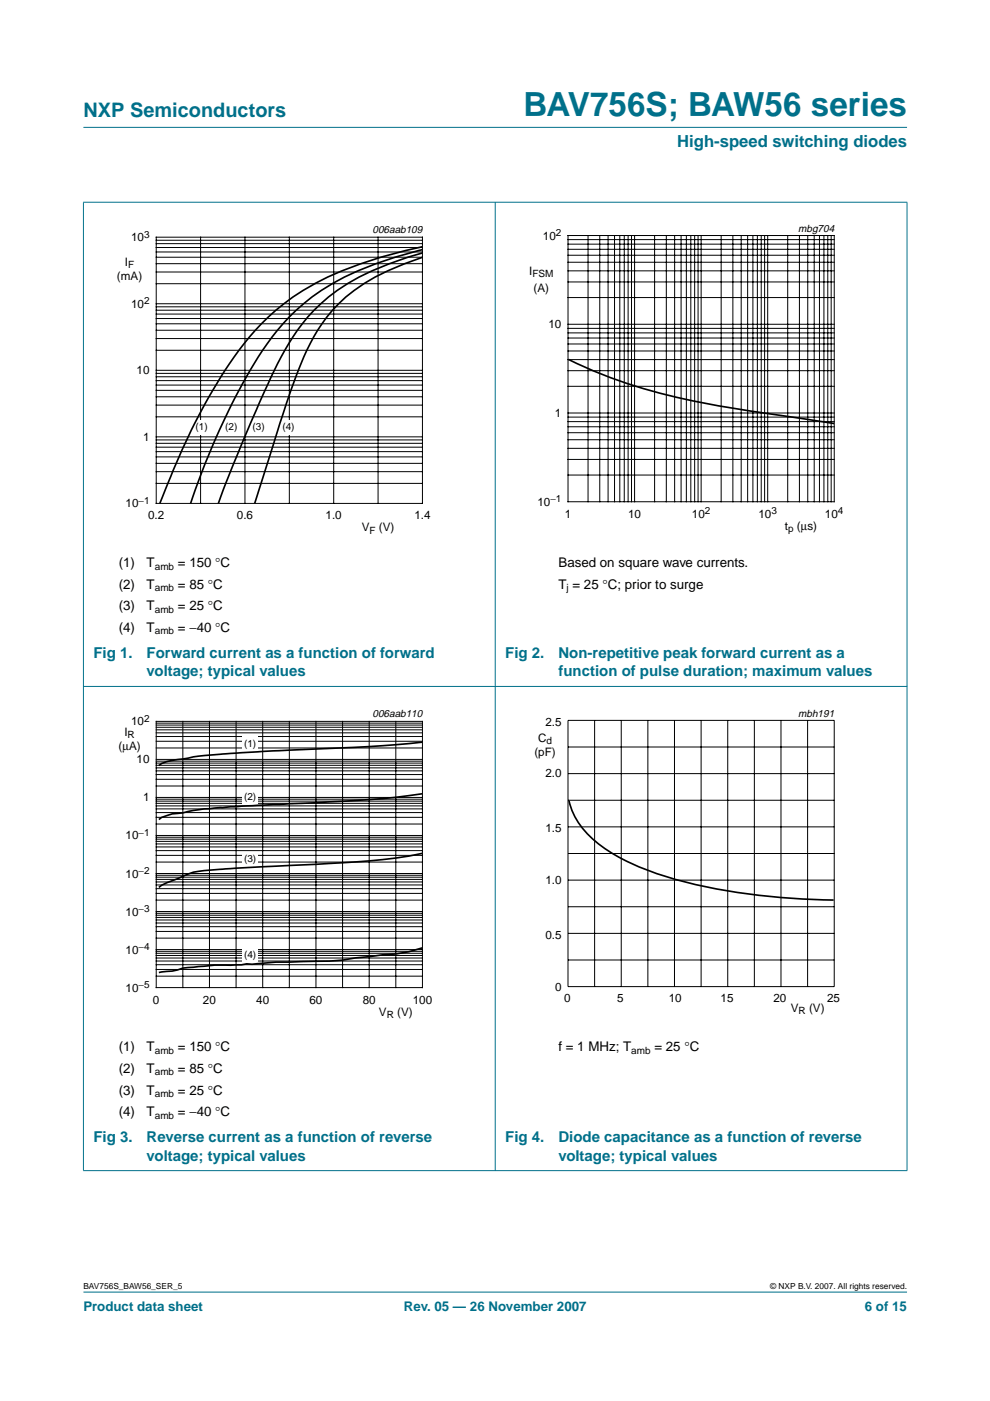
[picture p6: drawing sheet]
<svg xmlns="http://www.w3.org/2000/svg" width="210mm" height="297mm" viewBox="0 0 210 297" stroke-linecap="round" stroke-linejoin="round" font-family="sans-serif">
<g fill="#00708a" stroke="#00708a" stroke-width=".21">
<path d="M17.7 273.9h174.6z"/>
<path d="M17.7 27h174.6z"/>
<path d="M17.7 42.9v205.3z"/>
<path d="M105 42.8v205.4z"/>
<path d="M192.3 42.9v205.3z"/>
<path d="M17.6 42.9h174.8z"/>
<path d="M17.6 145.5h174.8z"/>
<path d="M17.6 248.2h174.8z"/>
</g>
<path d="M20.4 47.5h81.9v66.3h-81.9z" fill="none" stroke="#fff" stroke-width=".21"/>
<g fill="none" stroke="#000" stroke-width=".21">
<path d="M33.1 50.3h56.5v56.4h-56.5zM33.1 57.7h56.5M33.1 55.9h56.5M33.1 54.5h56.5M33.1 53.4h56.5M33.1 52.5h56.5M33.1 51.7h56.5M33.1 50.9h56.5M42.5 50.3v56.4M51.9 50.3v56.4M61.3 50.3v56.4M70.8 50.3v56.4"/>
<path d="M80.2 50.3v56.4M33.1 79.9h56.5M33.1 79.2h56.5M33.1 78.5h56.5M33.1 74.3h56.5M33.1 71.8h56.5M33.1 70h56.5M33.1 68.6h56.5M33.1 67.5h56.5M33.1 66.6h56.5M33.1 65.8h56.5M33.1 65.1h56.5"/>
<path d="M33.1 64.4h56.5M33.1 60.2h56.5M33.1 98.2h56.5M33.1 96.9h56.5M33.1 95.8h56.5M33.1 94.8h56.5M33.1 94h56.5M33.1 93.3h56.5M33.1 92.6h56.5M33.1 88.4h56.5M33.1 85.9h56.5M33.1 84.1h56.5"/>
<path d="M33.1 82.8h56.5M33.1 81.6h56.5M33.1 80.7h56.5M33.1 102.5h56.5M33.1 100h56.5"/>
</g>
<g fill="#fff">
<path d="M41.1 89h3.3v3.2h-3.3z"/>
<path d="M47.4 89.1h3.3v3.1h-3.3z"/>
<path d="M53.2 89.1h3.3v3.1h-3.3z"/>
<path d="M59.5 89.1h3.3v3.1h-3.3z"/>
</g>
<path d="M89.6 54.6a51.6 51.6 0 0 0-14.5 7 35.6 35.6 0 0 0-11.8 16.9 595.5 595.5 0 0 0-9.3 28.2M89.6 53.6a55.2 55.2 0 0 0-20 9.4 41.6 41.6 0 0 0-10.7 14.1 357.8 357.8 0 0 0-12.6 29.6M89.6 52.9a67.4 67.4 0 0 0-21.5 8.7 49.8 49.8 0 0 0-15.9 18.3 157.1 157.1 0 0 0-11.8 26.8M89.6 52.3a77.8 77.8 0 0 0-25.3 9.3 55.3 55.3 0 0 0-18.3 19.7 155.1 155.1 0 0 0-12.1 25.4M120.5 76.2a119.2 119.2 0 0 0 35.3 10.4l21.1 3.2" fill="none" stroke="#000" stroke-width=".35"/>
<path d="M107.7 47.1h81.9v66.3h-81.9zM20.4 150.1h81.9v66.3h-81.9z" fill="none" stroke="#fff" stroke-width=".21"/>
<g fill="none" stroke="#000" stroke-width=".21">
<path d="M120.4 49.9h56.5v56.5h-56.5zM120.4 59.8h56.5M120.4 57.4h56.5M120.4 55.6h56.5M120.4 54.1h56.5M120.4 52.9h56.5M120.4 51.8h56.5M120.4 50.8h56.5M124.7 49.9v56.5M127.2 49.9v56.5M128.9 49.9v56.5M130.3 49.9v56.5"/>
<path d="M131.4 49.9v56.5M132.4 49.9v56.5M133.2 49.9v56.5M133.9 49.9v56.5M134.5 49.9v56.5M138.8 49.9v56.5M141.3 49.9v56.5M143 49.9v56.5M144.4 49.9v56.5M145.5 49.9v56.5M146.5 49.9v56.5M147.3 49.9v56.5"/>
<path d="M148 49.9v56.5M148.7 49.9v56.5M152.9 49.9v56.5M155.4 49.9v56.5M157.1 49.9v56.5M158.5 49.9v56.5M159.6 49.9v56.5M160.6 49.9v56.5M161.4 49.9v56.5M162.1 49.9v56.5M162.8 49.9v56.5M167 49.9v56.5"/>
<path d="M169.5 49.9v56.5M171.3 49.9v56.5M172.6 49.9v56.5M173.7 49.9v56.5M174.7 49.9v56.5M175.5 49.9v56.5M176.2 49.9v56.5M120.4 78.6h56.5M120.4 76.2h56.5M120.4 74.4h56.5M120.4 72.9h56.5M120.4 71.7h56.5"/>
<path d="M120.4 70.6h56.5M120.4 69.6h56.5M120.4 68.8h56.5M120.4 63.1h56.5M120.4 97.4h56.5M120.4 95.1h56.5M120.4 93.2h56.5M120.4 91.7h56.5M120.4 90.5h56.5M120.4 89.4h56.5M120.4 88.4h56.5M120.4 87.6h56.5"/>
<path d="M120.4 81.9h56.5M120.4 100.7h56.5M33.1 152.9h56.5v56.5h-56.5zM33.1 158.6h56.5M33.1 157.2h56.5M33.1 156.2h56.5M33.1 155.4h56.5M33.1 154.7h56.5M33.1 154.2h56.5M33.1 153.7h56.5M33.1 153.3h56.5M38.8 152.9v56.5"/>
<path d="M44.4 152.9v56.5M50.1 152.9v56.5M55.7 152.9v56.5M61.3 152.9v56.5M67 152.9v56.5M72.6 152.9v56.5M78.3 152.9v56.5M83.9 152.9v56.5M33.1 179.6h56.5M33.1 178.9h56.5M33.1 178.4h56.5M33.1 177.9h56.5"/>
<path d="M33.1 177.5h56.5M33.1 177.1h56.5M33.1 174.7h56.5M33.1 173.3h56.5M33.1 172.3h56.5M33.1 171.5h56.5M33.1 170.9h56.5M33.1 170.3h56.5M33.1 169.9h56.5M33.1 169.4h56.5M33.1 169.1h56.5M33.1 166.6h56.5"/>
<path d="M33.1 165.2h56.5M33.1 164.2h56.5M33.1 163.4h56.5M33.1 162.8h56.5M33.1 162.3h56.5M33.1 161.8h56.5M33.1 161.4h56.5M33.1 161h56.5M33.1 198.9h56.5M33.1 197.5h56.5M33.1 196.5h56.5M33.1 195.7h56.5"/>
<path d="M33.1 195.1h56.5M33.1 194.5h56.5M33.1 194h56.5M33.1 193.6h56.5M33.1 193.3h56.5M33.1 190.8h56.5M33.1 189.4h56.5M33.1 188.4h56.5M33.1 187.6h56.5M33.1 187h56.5M33.1 186.5h56.5M33.1 186h56.5"/>
<path d="M33.1 185.6h56.5M33.1 185.2h56.5M33.1 182.8h56.5M33.1 181.4h56.5M33.1 180.3h56.5M33.1 207h56.5M33.1 205.5h56.5M33.1 204.5h56.5M33.1 203.8h56.5M33.1 203.1h56.5M33.1 202.6h56.5M33.1 202.1h56.5"/>
<path d="M33.1 201.7h56.5M33.1 201.3h56.5"/>
</g>
<g fill="#fff">
<path d="M51.4 156.2h3.3v3.1h-3.3z"/>
<path d="M51.4 167.5h3.3v3.1h-3.3z"/>
<path d="M51.4 180.7h3.3v3.1h-3.3z"/>
<path d="M51.4 201h3.3v3.2h-3.3z"/>
</g>
<path d="M89.5 157.4a564.4 564.4 0 0 1-31.6 1.8l-1.1 .1a161.4 161.4 0 0 0-20.3 1.9l-2.2 .7-.6 .4M89.5 168.3a301.3 301.3 0 0 1-29.3 2.2l-2.3 .1a187 187 0 0 0-16.9 1.2l-2.2 .5a8.6 8.6 0 0 0-5.1 1.5M120.6 169.8a16.6 16.6 0 0 0 6.9 9.6 54.3 54.3 0 0 0 19.3 8 141.7 141.7 0 0 0 30 3.4M89.5 180.9a147.7 147.7 0 0 1-22.5 2.4l-2.8 .1a263.5 263.5 0 0 0-23.2 1.5l-5.6 2.3-1.7 1M89.5 201l-2.8 .8-2.8 .5-8.5 .8a53.3 53.3 0 0 1-11.2 .8l-5.7 .1-9.6 .7a34.7 34.7 0 0 0-6.8 .2l-3.3 .4a11.9 11.9 0 0 1-4.5 .8l-.6 .1" fill="none" stroke="#000" stroke-width=".35"/>
<g fill="none" stroke="#000" stroke-width=".21">
<path d="M120.4 152.7h56.5v56.5h-56.5zM120.4 158.4h56.5M126.1 152.7v56.5M131.7 152.7v56.5M137.4 152.7v56.5M143 152.7v56.5M148.7 152.7v56.5M154.3 152.7v56.5M159.9 152.7v56.5M165.6 152.7v56.5M171.2 152.7v56.5M120.4 169.7h56.5"/>
<path d="M120.4 175.3h56.5M120.4 164h56.5M120.4 186.6h56.5M120.4 192.2h56.5M120.4 197.9h56.5M120.4 181h56.5M120.4 203.5h56.5"/>
</g>
<path d="M107.7 149.9h81.9v66.3h-81.9z" fill="none" stroke="#fff" stroke-width=".21"/>
<text font-size="7.1" fill="#00708a" x="111" y="24.7">BAV756S; BAW56 series</text>
<text font-size="4.2" fill="#00708a" x="17.7" y="24.9">NXP Semiconductors</text>
<text font-size="3.5" fill="#00708a" x="143.6" y="31.1">High-speed switching diodes</text>
<g font-size="3.2" fill="#00708a">
<text x="19.8" y="139.5">Fig 1.</text>
<text x="31.1" y="143.4">voltage; typical values</text>
<text x="31.1" y="139.5">Forward current as a function of forward</text>
<text x="107.1" y="139.5">Fig 2.</text>
<text x="118.4" y="143.4">function of pulse duration; maximum values</text>
<text x="118.4" y="139.5">Non-repetitive peak forward current as a</text>
<text x="19.8" y="242.2">Fig 3.</text>
<text x="31.1" y="242.2">Reverse current as a function of reverse</text>
<text x="107.1" y="242.2">Fig 4.</text>
<text x="118.4" y="242.2">Diode capacitance as a function of reverse</text>
<text x="31.1" y="246.1">voltage; typical values</text>
<text x="118.4" y="246.1">voltage; typical values</text>
</g>
<g font-size="2.8">
<text x="25.2" y="120.3">(1)</text>
<text x="25.2" y="124.8">(2)</text>
<text x="31.1" y="120.3">T</text>
<text x="31.1" y="124.8">T</text>
<text x="37.7" y="120.3">= 150 °C</text>
<text x="37.7" y="124.8">= 85 °C</text>
<text x="118.4" y="120.3">Based on square wave currents.</text>
<text x="118.4" y="124.8">T = 25 °C; prior to surge</text>
<text x="25.2" y="129.4">(3)</text>
<text x="31.1" y="129.4">T</text>
<text x="37.7" y="129.4">= 25 °C</text>
<text x="25.2" y="134">(4)</text>
<text x="31.1" y="134">T</text>
<text x="37.7" y="134">= −40 °C</text>
<text x="25.2" y="222.9">(1)</text>
<text x="25.2" y="227.5">(2)</text>
<text x="31.1" y="222.9">T</text>
<text x="31.1" y="227.5">T</text>
<text x="37.7" y="222.9">= 150 °C</text>
<text x="37.7" y="227.5">= 85 °C</text>
<text x="118.4" y="222.9">f = 1 MHz; T</text>
<text x="138.8" y="222.9">= 25 °C</text>
<text x="25.2" y="232.1">(3)</text>
<text x="31.1" y="232.1">T</text>
<text x="37.7" y="232.1">= 25 °C</text>
<text x="25.2" y="236.7">(4)</text>
<text x="31.1" y="236.7">T</text>
<text x="37.7" y="236.7">= −40 °C</text>
</g>
<g font-size="2.8" fill="#00708a">
<text x="17.7" y="278">Product data sheet</text>
<text x="85.6" y="278">Rev. 05 — 26 November 2007</text>
<text x="183.4" y="278">6 of 15</text>
</g>
<g font-size="2.5">
<text x="27.8" y="51.1">10</text>
<text x="115.1" y="50.8">10</text>
<text x="24.8" y="59.3">(mA)</text>
<text x="26.5" y="56.3">I</text>
<text x="112.2" y="58.3">I</text>
<text x="27.8" y="65.2">10</text>
<text x="113.1" y="61.8">(A)</text>
<text x="116.3" y="69.6">10</text>
<text x="29" y="79.4">10</text>
<text x="117.7" y="88.4">1</text>
<text x="30.3" y="93.5">1</text>
<text x="26.6" y="107.6">10</text>
<text x="113.9" y="107.2">10</text>
<text x="31.4" y="110.1">0.2</text>
<text x="50.2" y="110.1">0.6</text>
<text x="69" y="110.1">1.0</text>
<text x="76.7" y="112.7">V</text>
<text x="80.3" y="112.7">(V)</text>
<text x="87.8" y="110.1">1.4</text>
<text x="119.7" y="109.8">1</text>
<text x="133.2" y="109.8">10</text>
<text x="146.7" y="109.8">10</text>
<text x="160.8" y="109.8">10</text>
<text x="166.4" y="112.3">t</text>
<text x="168.9" y="112.3">(µs)</text>
<text x="174.9" y="109.8">10</text>
<text x="26.4" y="156">I</text>
<text x="27.8" y="153.8">10</text>
<text x="115.7" y="153.8">2.5</text>
<text x="25.1" y="159">(µA)</text>
<text x="29" y="161.9">10</text>
<text x="113.3" y="160.3">(pF)</text>
<text x="114.1" y="157.3">C</text>
<text x="115.7" y="164.8">2.0</text>
<text x="30.3" y="169.9">1</text>
<text x="26.6" y="178">10</text>
<text x="115.7" y="176.4">1.5</text>
<text x="26.6" y="186">10</text>
<text x="115.7" y="187.4">1.0</text>
<text x="26.6" y="194.1">10</text>
<text x="26.6" y="202.2">10</text>
<text x="115.7" y="199">0.5</text>
<text x="26.6" y="210.2">10</text>
<text x="32.4" y="212.8">0</text>
<text x="43" y="212.8">20</text>
<text x="54.3" y="212.8">40</text>
<text x="65.6" y="212.8">60</text>
<text x="76.9" y="212.8">80</text>
<text x="80.3" y="215.3">V</text>
<text x="84.2" y="215.3">(V)</text>
<text x="87.5" y="212.8">100</text>
<text x="117.7" y="210">0</text>
<text x="119.6" y="212.5">0</text>
<text x="130.8" y="212.5">5</text>
<text x="141.8" y="212.5">10</text>
<text x="152.8" y="212.5">15</text>
<text x="164" y="212.5">20</text>
<text x="167.7" y="214.5">V</text>
<text x="171.5" y="214.5">(V)</text>
<text x="175.4" y="212.5">25</text>
</g>
<g font-size="2.2">
<text x="79" y="49.4">006aab109</text>
<text x="169.2" y="49.1">mbg704</text>
<text x="79" y="152.1">006aab110</text>
<text x="169.2" y="152">mbh191</text>
</g>
<g font-size="2.1">
<text x="30.5" y="50.4">3</text>
<text x="117.8" y="50">2</text>
<text x="27.2" y="56.8">F</text>
<text x="112.9" y="58.8">FSM</text>
<text x="30.5" y="64.5">2</text>
<text x="41.5" y="91.1">(1)</text>
<text x="47.8" y="91.2">(2)</text>
<text x="53.6" y="91.2">(3)</text>
<text x="59.9" y="91.2">(4)</text>
<text x="29.4" y="106.8">−1</text>
<text x="116.7" y="106.5">−1</text>
<text x="78.3" y="113.2">F</text>
<text x="149.4" y="109">2</text>
<text x="163.6" y="109">3</text>
<text x="167.1" y="112.8">p</text>
<text x="177.7" y="109">4</text>
<text x="32.8" y="120.8">amb</text>
<text x="32.8" y="125.4">amb</text>
<text x="120.1" y="125.4">j</text>
<text x="32.8" y="129.9">amb</text>
<text x="32.8" y="134.5">amb</text>
<text x="30.5" y="153.1">2</text>
<text x="27.1" y="156.4">R</text>
<text x="51.8" y="158.3">(1)</text>
<text x="115.9" y="157.8">d</text>
<text x="51.8" y="169.6">(2)</text>
<text x="29.4" y="177.2">−1</text>
<text x="29.4" y="185.3">−2</text>
<text x="51.8" y="182.8">(3)</text>
<text x="29.4" y="193.4">−3</text>
<text x="29.4" y="201.4">−4</text>
<text x="51.8" y="203.1">(4)</text>
<text x="29.4" y="209.5">−5</text>
<text x="82" y="215.8">R</text>
<text x="169.3" y="215">R</text>
<text x="32.8" y="223.4">amb</text>
<text x="133.9" y="223.4">amb</text>
<text x="32.8" y="228">amb</text>
<text x="32.8" y="232.6">amb</text>
<text x="32.8" y="237.2">amb</text>
</g>
<g font-size="1.8">
<text x="17.7" y="273.4">BAV756S_BAW56_SER_5</text>
<text x="163.3" y="273.4">© NXP B.V. 2007. All rights reserved.</text>
</g>
</svg>
